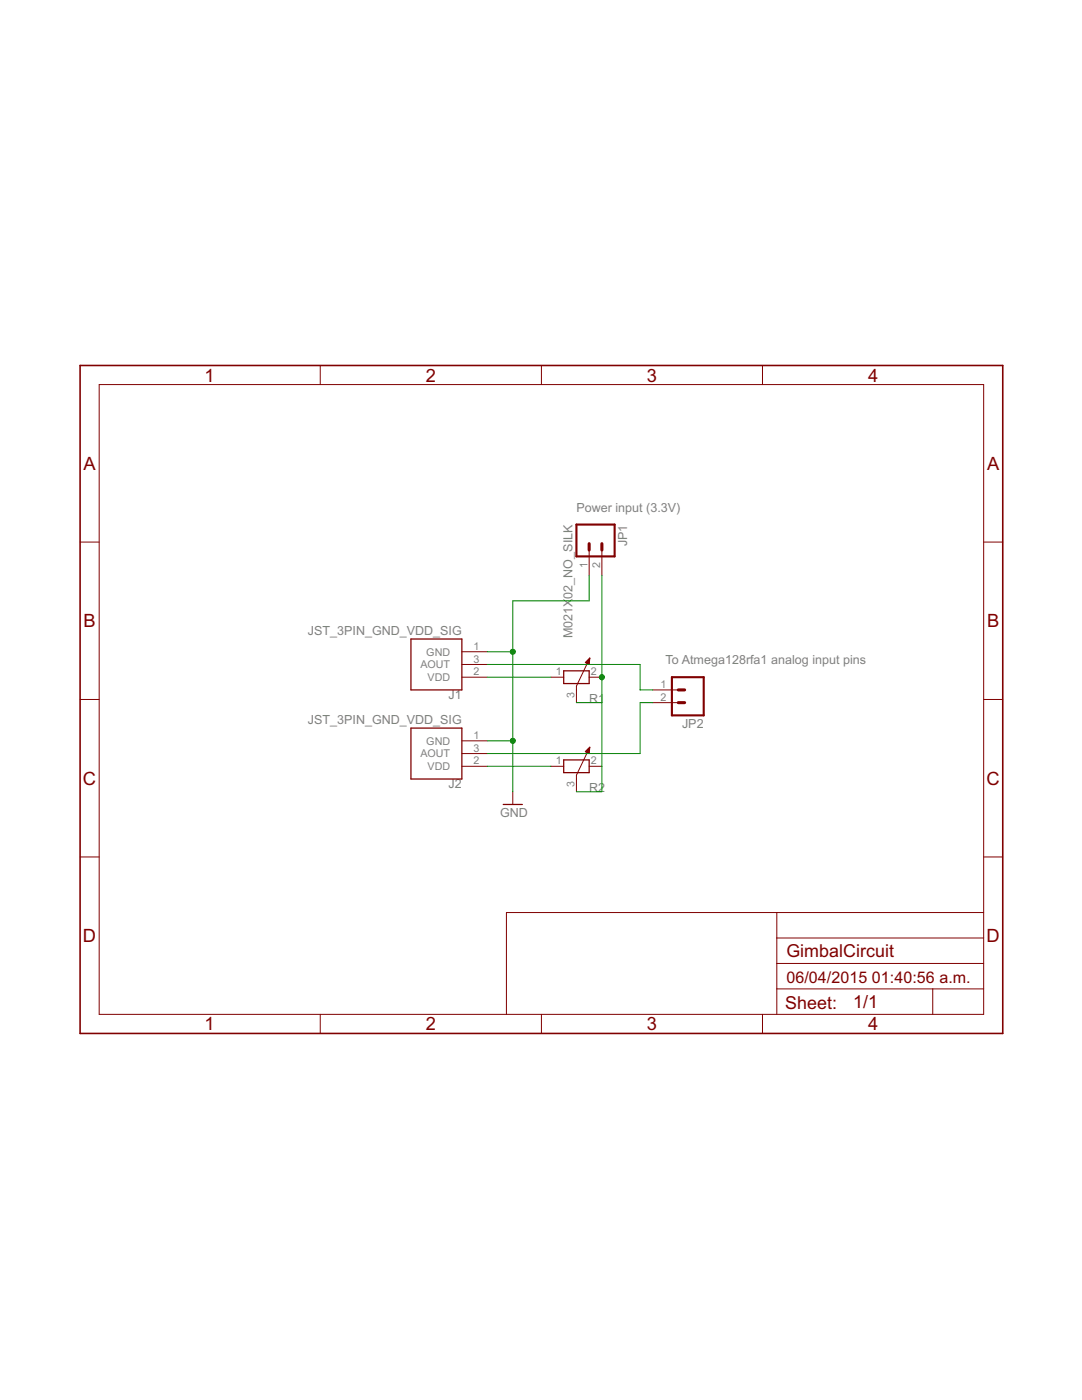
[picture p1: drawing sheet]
<svg xmlns="http://www.w3.org/2000/svg" width="216mm" height="279mm" viewBox="0 0 216 279" stroke-linecap="round" stroke-linejoin="round" font-family="sans-serif">
<g fill="none" stroke="#800000" stroke-width=".2">
<path d="M19.8 76.8h176.5v125.6h-176.5zM63.9 72.9v3.9M108 72.9v3.9M152.1 72.9v3.9M16 108.2h3.8M117.6 109.8v5M120.1 109.8v5M196.3 108.2h3.8M16 139.6h3.8M92.2 132.6h5M92.2 135.1h5M92.2 130.1h5"/>
<path d="M109.9 135.1h2.6M116.8 132.2h.8M116.9 132.1h.7M117 132.3h.6M117.1 132h.5M117.2 132.4h.4M117.2 131.8h.4M117.3 131.7h.3M117.4 131.6h.3M117.5 132.6h.1M117.6 135.1h2.5M117.6 131.5h.1"/>
<path d="M117.7 131.4h.1M117.7 131.3l-2.7 5.6v3.3M117.7 131.3l-.1 1.3-.8-.4zM130.3 137.7h5M196.3 139.6h3.8M92.2 150.4h5M92.2 152.9h5M92.2 147.8h5M102.3 158v2.5M109.9 152.9h2.6M116.9 150.1h.7M116.9 149.9h.7"/>
<path d="M117 149.8h.6M117.1 150.2h.5M117.1 149.7h.5M117.2 149.6h.4M117.3 150.3h.3M117.3 149.4h.3M117.5 149.3h.2M117.6 152.9h2.5M117.6 149.2h.1M117.7 149.1l-2.7 5.6v3.3M117.7 149.1l-.1 1.3-.8-.4zM130.3 140.2h5"/>
<path d="M16 171h3.8M196.3 171h3.8M155 197.4h41.3M155 182.1v20.3M155 192.3h41.3M155 187.2h41.3M186.1 197.4v5M196.3 182.1h-95.3v20.3M63.9 202.4v3.8M108 202.4v3.8M152.1 202.4v3.8"/>
</g>
<path d="M82 127.5h10.2v10.2h-10.2zM112.5 133.9h5.1v2.5h-5.1zM82 145.3h10.2v10.2h-10.2zM112.5 151.7h5.1v2.5h-5.1zM100.4 160.5h3.8" fill="none" stroke="#800000" stroke-width=".25"/>
<path d="M115 104.7h7.6v6.3h-7.6zM134.1 135.1h6.3v7.7h-6.3z" fill="none" stroke="#800000" stroke-width=".42"/>
<path d="M117.6 108.5v1.3M120.1 108.5v1.3M135.3 137.7h1.3M135.3 140.2h1.3" fill="none" stroke="#800000" stroke-width=".61"/>
<path d="M16 72.9h184.1v133.3h-184.1z" fill="none" stroke="#800000" stroke-width=".32"/>
<path d="M117.6 114.8v5.1h-15.3v38.1M120.1 114.8v43.2h-5.1M97.2 130.1h5.1M97.2 135.1h12.7M97.2 132.6h30.5v5.1h2.6M97.2 147.8h5.1M97.2 152.9h12.7M115 140.2h5.1M130.3 140.2h-2.6v10.2h-30.5" fill="none" stroke="#008000" stroke-width=".2"/>
<g fill="#008000" stroke="#008000" stroke-width=".2">
<circle cx="102.3" cy="130.1" r=".51"/>
<circle cx="102.3" cy="147.8" r=".51"/>
<circle cx="120.1" cy="135.1" r=".51"/>
</g>
<g font-size="4.1" fill="#800000">
<text x="40.8" y="76.1">1</text>
<text x="85" y="76.1">2</text>
<text x="129.1" y="76.1">3</text>
<text x="173.2" y="76.1">4</text>
<text x="16.7" y="93.8">A</text>
<text x="197" y="93.8">A</text>
<text x="16.7" y="125.2">B</text>
<text x="197" y="125.2">B</text>
<text x="16.6" y="156.6">C</text>
<text x="196.8" y="156.6">C</text>
<text x="16.6" y="188">D</text>
<text x="196.8" y="188">D</text>
<text x="40.8" y="205.6">1</text>
<text x="85" y="205.6">2</text>
<text x="129.1" y="205.6">3</text>
<text x="173.2" y="205.6">4</text>
</g>
<g font-size="4" fill="#800000">
<text x="156.9" y="191">GimbalCircuit</text>
<text x="156.7" y="201.3">Sheet:</text>
<text x="170.2" y="201.2">1/1</text>
</g>
<g font-size="3.6" fill="#800000">
<text x="156.9" y="196.1">06/04/2015</text>
<text x="174" y="196.1">01:40:56 a.m.</text>
</g>
<g font-size="2.8" fill="#808080">
<text x="115" y="102.1">Power input (3.3V)</text>
<text x="125.2" y="109" transform="rotate(-90 125.2 109)">JP1</text>
<text x="114.3" y="119.5" transform="rotate(-90 114.3 119.5)">02_NO_SILK</text>
<text x="61.4" y="126.8">JST_3PIN_GND_VDD_SIG</text>
<text x="114.3" y="127.4" transform="rotate(-90 114.3 127.4)">M021X</text>
<text x="132.8" y="132.6">To Atmega128rfa1 analog input pins</text>
<text x="89.5" y="139.5">J1</text>
<text x="117.6" y="140.2">R1</text>
<text x="61.4" y="144.5">JST_3PIN_GND_VDD_SIG</text>
<text x="136.1" y="145.3">JP2</text>
<text x="89.5" y="157.2">J2</text>
<text x="117.6" y="158">R2</text>
<text x="99.8" y="163.1">GND</text>
</g>
<g font-size="2.4" fill="#808080">
<text x="117.2" y="113.3" transform="rotate(-90 117.2 113.3)">1</text>
<text x="119.7" y="113.3" transform="rotate(-90 119.7 113.3)">2</text>
<text x="85.1" y="130.8">GND</text>
<text x="94.5" y="129.7">1</text>
<text x="83.9" y="133.4">AOUT</text>
<text x="85.3" y="135.9">VDD</text>
<text x="94.5" y="132.3">3</text>
<text x="94.5" y="134.8">2</text>
<text x="110.9" y="134.8">1</text>
<text x="117.9" y="134.8">2</text>
<text x="131.8" y="137.3">1</text>
<text x="114.7" y="139.2" transform="rotate(-90 114.7 139.2)">3</text>
<text x="131.8" y="139.9">2</text>
<text x="85.1" y="148.6">GND</text>
<text x="94.5" y="147.5">1</text>
<text x="83.9" y="151.1">AOUT</text>
<text x="85.3" y="153.7">VDD</text>
<text x="94.5" y="150">3</text>
<text x="94.5" y="152.6">2</text>
<text x="110.9" y="152.6">1</text>
<text x="117.9" y="152.6">2</text>
<text x="114.7" y="157" transform="rotate(-90 114.7 157)">3</text>
</g>
</svg>
